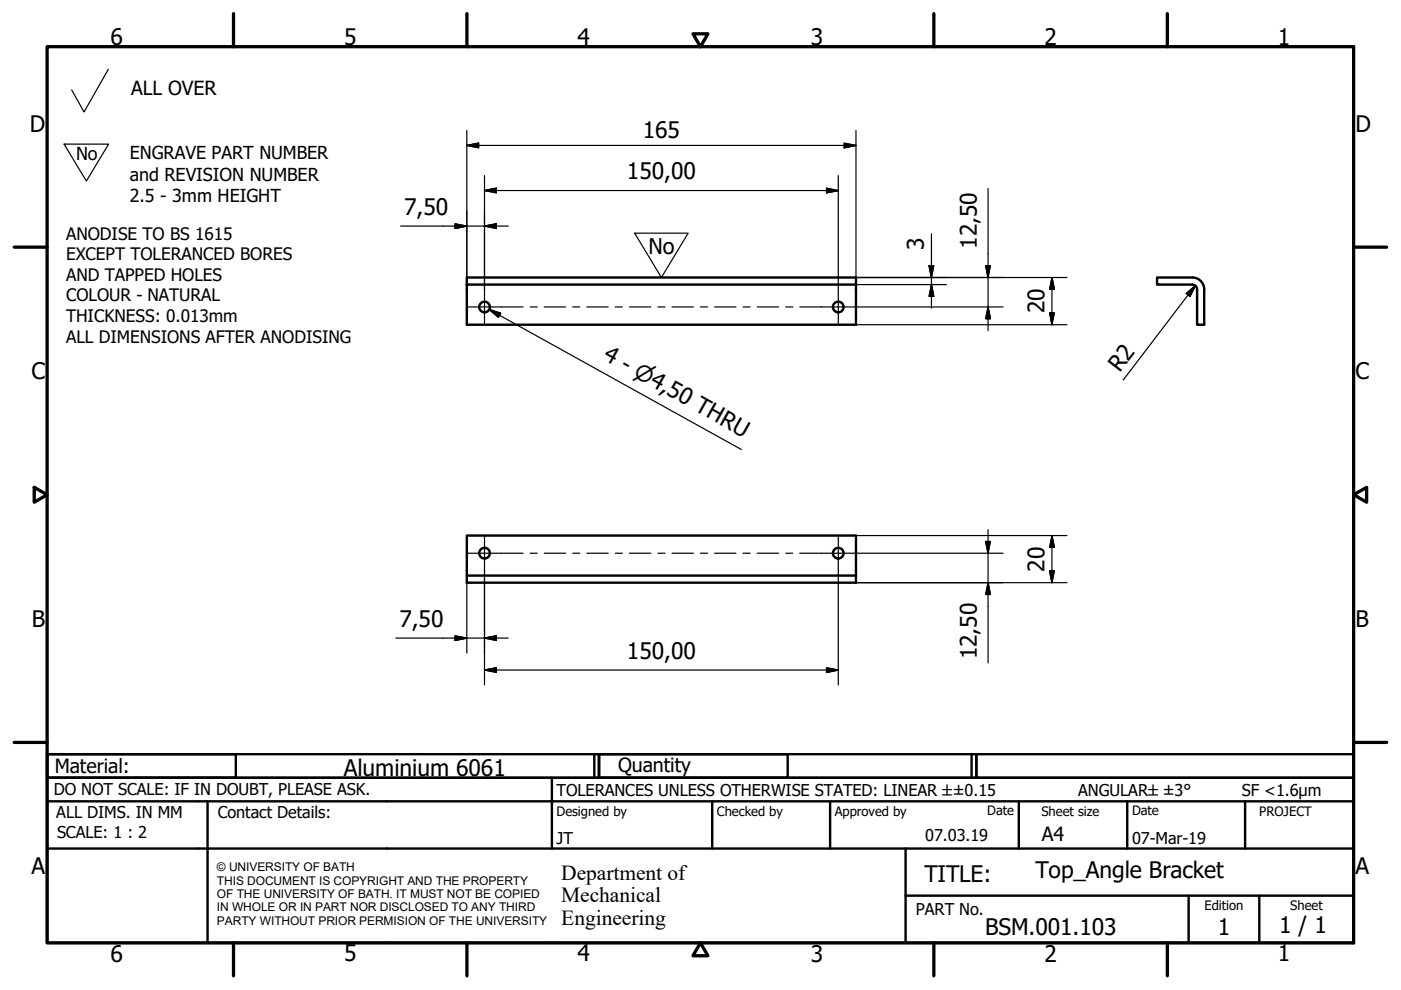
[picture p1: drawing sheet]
<svg xmlns="http://www.w3.org/2000/svg" width="297mm" height="210mm" viewBox="0 0 297 210" stroke-linecap="round" stroke-linejoin="round" font-family="sans-serif">
<!-- layer: Visible (ISO) -->
<g fill="none" stroke="#000" stroke-width=".51">
<path d="M99 58.8h82.5v10h-82.5zM252.8 58.8a2.51 2.51 0 0 1 2.5 2.5v7.5h-1.5v-7.5a1.01 1.01 0 0 0-1-1M252.8 58.8h-7.5v1.5h7.5M99 60.3h82.5M99 122v-8.4h82.5v8.4h-82.5v1.5h82.5v-1.5"/>
<circle cx="102.7" cy="65.1" r="1.13"/>
<circle cx="177.7" cy="65.1" r="1.13"/>
<circle cx="102.7" cy="117.3" r="1.13"/>
<circle cx="177.7" cy="117.3" r="1.13"/>
</g>
<!-- layer: Border (ISO) -->
<g fill="none" stroke="#000" stroke-width=".7">
<path d="M10 9.9h277v190h-277zM49.5 2.9v7M99 2.9v7M146.9 7.2h3.2l-1.6 2.7zM198 2.9v7M247.5 2.9v7M3 52.4h7M287 52.4h7M7.3 103.3l2.7 1.6-2.7 1.6zM287 104.9l2.8-1.6v3.2zM3 157.4h7M287 157.4h7"/>
<path d="M49.5 199.9v7M99 199.9v7M148.5 199.9l1.6 2.7h-3.2zM198 199.9v7M247.5 199.9v7"/>
</g>
<!-- layer: Title (ISO) -->
<g fill="none" stroke="#000" stroke-width=".51">
<path d="M10 159.9h40v5h-40zM10 159.9h117v5h-117zM126 159.9v5M127 159.9h40v5h-40zM127 159.9h80v5h-80zM206 159.9v5M207 159.9h80v5h-80zM10 169.9v-5h277v5M10 169.9h277v30h-277zM10 179.9h277M44 169.9v30M117 164.9v15"/>
<path d="M151 169.9v10M176 169.9v10M192 179.9v20M216 169.9v10M239 169.9v10M264 169.9v10M192 189.9h95M252 189.9v10M267 189.9v10"/>
</g>
<!-- layer: Sketch Geometry (ISO) -->
<path d="M23 14.7l-5.2 9-2.6-4.6M13.6 30.6h9.4l-4.7 7.8zM134.6 49.4h11.3l-5.7 9.4z" fill="none" stroke="#000" stroke-width=".25"/>
<path d="M140.2 68.2h.1" fill="none" stroke="#fff" stroke-width=".21"/>
<!-- layer: Center Mark (ISO) -->
<path d="M102.7 61.5v7.2M177.7 61.5v7.2M102.7 113.7v7.2M177.7 113.7v7.2" fill="none" stroke="#000" stroke-width=".25"/>
<!-- layer: Centerline (ISO) -->
<g fill="none" stroke="#000" stroke-width=".25">
<path d="M99.1 65.1h11.8M112.4 65.1h1.5M115.4 65.1h4.5M121.4 65.1h1.5M124.4 65.1h4.5M130.5 65.1h1.5M133.5 65.1h4.5M139.5 65.1h1.5M142.5 65.1h4.5M148.5 65.1h1.5M151.5 65.1h4.5M157.5 65.1h1.5"/>
<path d="M160.5 65.1h4.6M166.6 65.1h1.5M169.6 65.1h11.8M99.1 117.3h11.8M112.4 117.3h1.5M115.4 117.3h4.5M121.4 117.3h1.5M124.4 117.3h4.5M130.5 117.3h1.5M133.5 117.3h4.5M139.5 117.3h1.5M142.5 117.3h4.5"/>
<path d="M148.5 117.3h1.5M151.5 117.3h4.5M157.5 117.3h1.5M160.5 117.3h4.6M166.6 117.3h1.5M169.6 117.3h11.8"/>
</g>
<!-- layer: Dimension (ISO) -->
<g fill="none" stroke="#000" stroke-width=".25">
<path d="M99 30.8l2.5-.5v1zM99 30.8h82.5M99 27.7v33.6M102.7 37.2v24.3M175.2 39.9l2.5 .5-2.5 .5zM177.7 37.2v24.3M179 30.3l2.5 .5-2.5 .5zM181.5 27.7v31.1h44.7M209.5 40v30.1M84.9 47.9h22.8M96.5 47.4l2.5 .5-2.5 .5zM102.7 47.9l2.5-.5v1z"/>
<path d="M102.7 40.4l2.5-.5v1zM102.7 40.4h75M197 56.3h1l-.5 2.5zM197.5 49.6v15.7M209 56.3h1l-.5 2.5zM223 58.8l.5 2.5h-1zM223 58.8v10M181.4 65.1h31.3M181.5 68.8h44.7M181.5 60.3h19.2M197.5 60.3l.5 2.5h-1zM209.5 65.1l.5 2.5h-1z"/>
<path d="M222.5 66.3h1l-.5 2.5zM251.5 62.2l1.9-1.6-1.1 2.2zM253.4 60.6l-15.3 20M181.4 117.3h31.3M181.5 113.6h44.7M209 114.8h1l-.5 2.5zM209.5 112.3v28.3M223 113.6l.5 2.4h-1zM223 113.6v9.9M83.9 135.3h23.8M96.5 134.8l2.5 .5-2.5 .5zM99 121v17.5"/>
<path d="M102.7 135.3l2.5-.5v1zM102.7 120.9v24.3M177.7 120.9v24.3M181.5 123.5h44.7M209.5 123.5l.5 2.5h-1zM222.5 121h1l-.5 2.5zM102.7 142.1l2.5-.5v1zM102.7 142.1h75M175.2 141.6l2.5 .5-2.5 .5z"/>
</g>
<g fill="#000" stroke="#000" stroke-width=".25">
<path d="M99 30.8l2.5-.5zM99 30.8l2.5-.5v1zM102.7 40.4l2.5-.5zM102.7 40.4l2.5-.5v1zM179 31.3l2.5-.5zM179 30.3l2.5 .5-2.5 .5zM96.5 48.4l2.5-.5zM96.5 47.4l2.5 .5-2.5 .5zM102.7 47.9l2.5-.5zM102.7 47.9l2.5-.5v1zM175.2 40.9l2.5-.5zM175.2 39.9l2.5 .5-2.5 .5z"/>
<path d="M197 56.3l.5 2.5zM197 56.3h1l-.5 2.5zM209 56.3l.5 2.5zM209 56.3h1l-.5 2.5zM197.5 60.3l.5 2.5zM197.5 60.3l.5 2.5h-1zM209.5 65.1l.5 2.5zM209.5 65.1l.5 2.5h-1zM222.5 66.3l.5 2.5zM222.5 66.3h1l-.5 2.5zM223 58.8l.5 2.5zM223 58.8l.5 2.5h-1z"/>
<path d="M253.4 60.6l-1.1 2.2zM251.5 62.2l1.9-1.6-1.1 2.2zM209 114.8l.5 2.5zM209 114.8h1l-.5 2.5zM223 113.6l.5 2.4zM223 113.6l.5 2.4h-1zM96.5 135.8l2.5-.5zM96.5 134.8l2.5 .5-2.5 .5zM102.7 135.3l2.5-.5zM102.7 135.3l2.5-.5v1zM209.5 123.5l.5 2.5zM209.5 123.5l.5 2.5h-1z"/>
<path d="M222.5 121l.5 2.5zM222.5 121h1l-.5 2.5zM102.7 142.1l2.5-.5zM102.7 142.1l2.5-.5v1zM175.2 142.6l2.5-.5zM175.2 141.6l2.5 .5-2.5 .5z"/>
</g>
<!-- layer: Symbol (ISO) -->
<path d="M103.7 65.6l2.5 .8-.5 .9zM103.7 65.6l53.5 29.7" fill="none" stroke="#000" stroke-width=".25"/>
<path d="M103.7 65.6l2.5 .8zM103.7 65.6l2.5 .8-.5 .9z" fill="#000" stroke="#000" stroke-width=".25"/>
<g font-size="4.8">
<text x="23.4" y="9.5">6</text>
<text x="72.9" y="9.5">5</text>
<text x="122.4" y="9.5">4</text>
<text x="171.9" y="9.5">3</text>
<text x="221.4" y="9.5">2</text>
<text x="270.9" y="9.5">1</text>
<text x="6.3" y="27.9">D</text>
<text x="136.3" y="29.2">165</text>
<text x="287.4" y="27.9">D</text>
<text x="132.9" y="38">150,00</text>
<text x="85.7" y="45.5">7,50</text>
<text x="195.9" y="53" transform="rotate(-90 195.9 53)">3</text>
<text x="207.1" y="52.7" transform="rotate(-90 207.1 52.7)">12,50</text>
<text x="221.4" y="66.5" transform="rotate(-90 221.4 66.5)">20</text>
<text x="127.7" y="76.2" transform="rotate(29 127.7 76.2)">4 - ⌀4,50 THRU</text>
<text x="6.7" y="80.4">C</text>
<text x="237.4" y="79.1" transform="rotate(-53 237.4 79.1)">R2</text>
<text x="287.4" y="80.4">C</text>
<text x="221.4" y="121.2" transform="rotate(-90 221.4 121.2)">20</text>
<text x="6.8" y="132.9">B</text>
<text x="84.7" y="132.9">7,50</text>
<text x="287.4" y="132.9">B</text>
<text x="132.9" y="139.7">150,00</text>
<text x="207.1" y="139.8" transform="rotate(-90 207.1 139.8)">12,50</text>
<text x="72.9" y="164.6">Aluminium 6061</text>
<text x="6.7" y="185.4">A</text>
<text x="287.4" y="185.4">A</text>
<text x="196" y="187">TITLE:</text>
<text x="219.5" y="186.2">Top_Angle Bracket</text>
<text x="271.2" y="197.9">1 / 1</text>
<text x="23.4" y="203.9">6</text>
<text x="72.9" y="203.8">5</text>
<text x="122.4" y="203.8">4</text>
<text x="171.9" y="203.9">3</text>
<text x="208.9" y="198.2">BSM.001.103</text>
<text x="221.4" y="203.9">2</text>
<text x="258.2" y="198.2">1</text>
<text x="270.9" y="203.8">1</text>
</g>
<g font-size="4.6">
<text x="137.5" y="53.9">No</text>
<text x="119" y="186.5">Department of</text>
<text x="119" y="191.3">Mechanical</text>
<text x="119" y="196">Engineering</text>
</g>
<g font-size="4.1">
<text x="27.8" y="20.1">ALL OVER</text>
<text x="11.6" y="163.9">Material:</text>
<text x="131" y="163.7">Quantity</text>
<text x="220.9" y="178.4">A4</text>
</g>
<g font-size="3.8">
<text x="16.1" y="33.9">No</text>
<text x="27.5" y="33.8">ENGRAVE PART NUMBER</text>
<text x="27.5" y="38.3">and REVISION NUMBER</text>
<text x="27.5" y="42.9">2.5 - 3mm HEIGHT</text>
</g>
<g font-size="3.6">
<text x="14" y="50.9">ANODISE TO BS 1615</text>
<text x="14" y="55.2">EXCEPT TOLERANCED BORES</text>
<text x="14" y="59.6">AND TAPPED HOLES</text>
<text x="14" y="63.9">COLOUR - NATURAL</text>
<text x="14" y="68.3">THICKNESS: 0.013mm</text>
<text x="14" y="72.6">ALL DIMENSIONS AFTER ANODISING</text>
</g>
<g font-size="3.5">
<text x="11.4" y="168.5">DO NOT SCALE: IF IN DOUBT, PLEASE ASK.</text>
<text x="11.9" y="173.5">ALL DIMS. IN MM</text>
<text x="46.2" y="173.5">Contact Details:</text>
<text x="118" y="168.8">TOLERANCES UNLESS OTHERWISE STATED: LINEAR ±±0.15</text>
<text x="228.6" y="168.8">ANGULAR±±3°</text>
<text x="263.3" y="168.8">SF &lt;1.6µm</text>
<text x="12.1" y="177.6">SCALE: 1 : 2</text>
<text x="118" y="178.9">JT</text>
<text x="196.2" y="178.3">07.03.19</text>
<text x="240" y="178.9">07-Mar-19</text>
<text x="194.2" y="194.1">PART No.</text>
</g>
<g font-size="2.8">
<text x="118" y="173">Designed by</text>
<text x="152" y="173">Checked by</text>
<text x="177" y="173">Approved by</text>
<text x="209.3" y="172.9">Date</text>
<text x="220.8" y="173">Sheet size</text>
<text x="240" y="172.9">Date</text>
<text x="267" y="172.9">PROJECT</text>
<text x="255.4" y="193">Edition</text>
<text x="273.6" y="193">Sheet</text>
</g>
<g font-size="2.5">
<text x="46" y="184.7">© UNIVERSITY OF BATH</text>
<text x="46" y="187.6">THIS DOCUMENT IS COPYRIGHT AND THE PROPERTY</text>
<text x="46" y="190.4">OF THE UNIVERSITY OF BATH. IT MUST NOT BE COPIED</text>
<text x="46" y="193.2">IN WHOLE OR IN PART NOR DISCLOSED TO ANY THIRD</text>
<text x="46" y="196.1">PARTY WITHOUT PRIOR PERMISION OF THE UNIVERSITY</text>
</g>
</svg>
